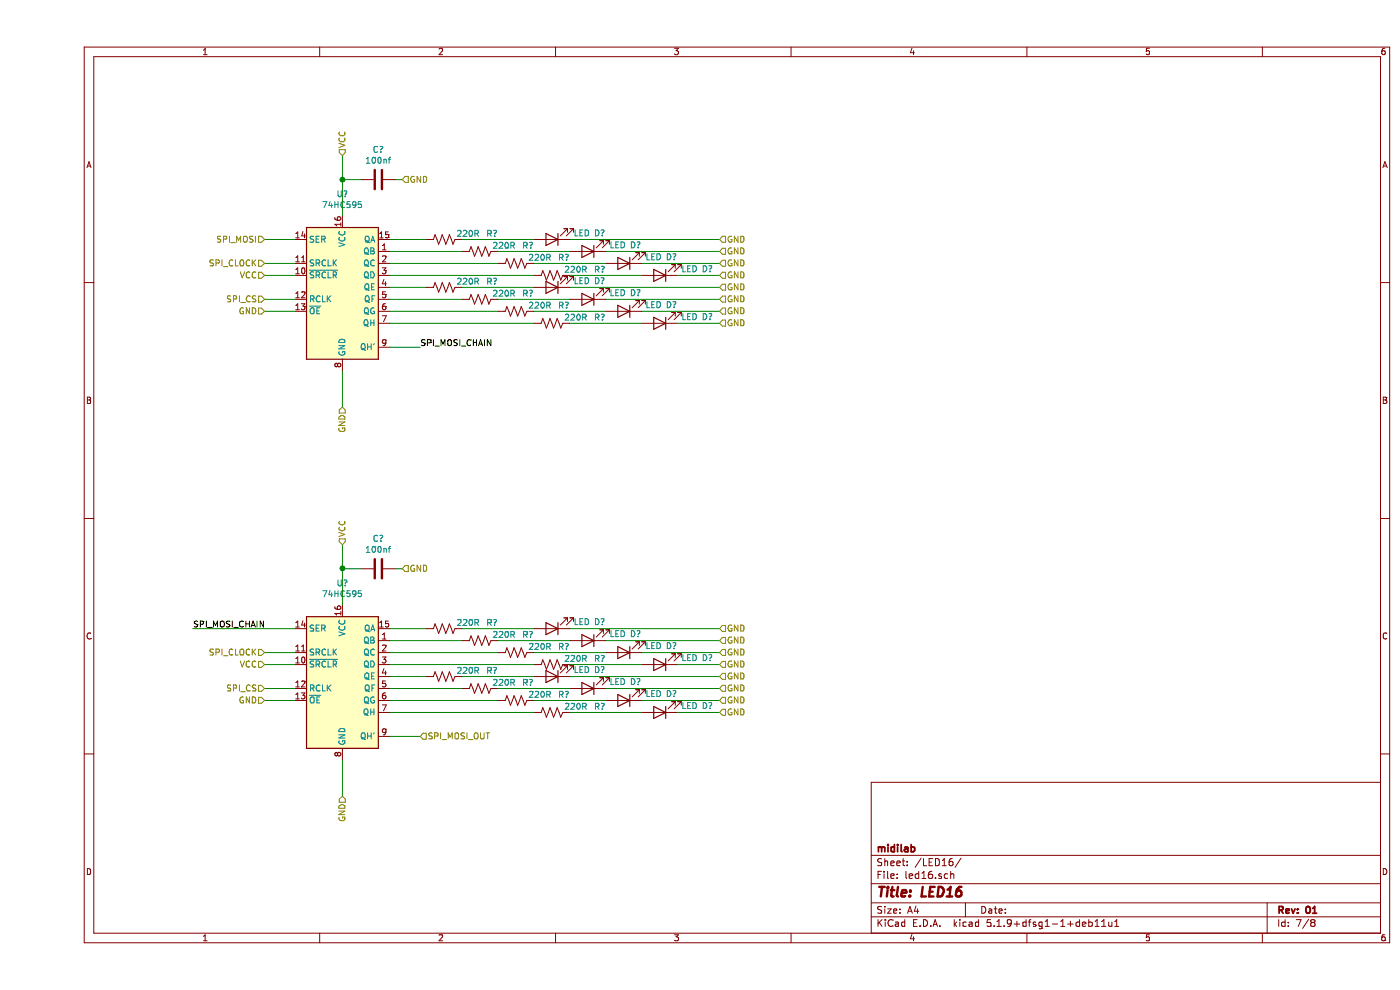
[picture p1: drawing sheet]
EESchema Schematic File Version 4
EELAYER 30 0
EELAYER END
$Descr A4 11693 8268
encoding utf-8
Sheet 7 8
Title "LED16"
Date ""
Rev "01"
Comp "midilab"
Comment1 ""
Comment2 ""
Comment3 ""
Comment4 ""
$EndDescr
$Comp
L 74xx:74HC595 U?
U 1 1
P 2550 2400
AR Path="/63DB86A0/63E276D0" Ref="U?"  Part="1" 
AR Path="/63E203A7/63E276D0" Ref="U?"  Part="1" 
F 0 "U?" H 2550 3181 50  0000 C CNN
F 1 "74HC595" H 2550 3090 50  0000 C CNN
F 2 "" H 2550 2400 50  0001 C CNN
F 3 "http://www.ti.com/lit/ds/symlink/sn74hc595.pdf" H 2550 2400 50  0001 C CNN
	1    2550 2400
	1    0    0    -1  
$EndComp
Text HLabel 3050 1500 2    50   Input ~ 0
GND
Text HLabel 2550 1300 1    50   Input ~ 0
VCC
$Comp
L Device:C C?
U 1 1
P 2850 1500
AR Path="/63DB69CB/63E276D8" Ref="C?"  Part="1" 
AR Path="/63DB86A0/63E276D8" Ref="C?"  Part="1" 
AR Path="/63E203A7/63E276D8" Ref="C?"  Part="1" 
F 0 "C?" V 2598 1500 50  0000 C CNN
F 1 "100nf" V 2689 1500 50  0000 C CNN
F 2 "" H 2888 1350 50  0001 C CNN
F 3 "~" H 2850 1500 50  0001 C CNN
	1    2850 1500
	0    1    1    0   
$EndComp
Wire Wire Line
	3050 1500 3000 1500
Wire Wire Line
	2700 1500 2550 1500
Connection ~ 2550 1500
Wire Wire Line
	2550 1500 2550 1300
Wire Wire Line
	2550 1500 2550 1800
Text HLabel 2550 3400 3    50   Input ~ 0
GND
Wire Wire Line
	2550 3400 2550 3100
Text HLabel 1900 2600 0    50   Input ~ 0
GND
Text HLabel 1900 2500 0    50   Input ~ 0
SPI_CS
Text HLabel 1900 2200 0    50   Input ~ 0
SPI_CLOCK
Wire Wire Line
	2150 2600 1900 2600
Wire Wire Line
	1900 2200 2150 2200
Wire Wire Line
	1900 2500 2150 2500
Text HLabel 1900 2300 0    50   Input ~ 0
VCC
Wire Wire Line
	1900 2300 2150 2300
Text HLabel 1900 2000 0    50   Input ~ 0
SPI_MOSI
Wire Wire Line
	1900 2000 2150 2000
Wire Wire Line
	2950 2900 3200 2900
$Comp
L Device:R_US R?
U 1 1
P 4000 2200
AR Path="/63DA3C68/63E276F1" Ref="R?"  Part="1" 
AR Path="/63DB86A0/63E276F1" Ref="R?"  Part="1" 
AR Path="/63E203A7/63E276F1" Ref="R?"  Part="1" 
F 0 "R?" V 3950 2600 50  0000 C CNN
F 1 "220R" V 3950 2400 50  0000 C CNN
F 2 "" V 4040 2190 50  0001 C CNN
F 3 "~" H 4000 2200 50  0001 C CNN
	1    4000 2200
	0    1    1    0   
$EndComp
$Comp
L Device:R_US R?
U 1 1
P 4300 2300
AR Path="/63DA3C68/63E276F7" Ref="R?"  Part="1" 
AR Path="/63DB86A0/63E276F7" Ref="R?"  Part="1" 
AR Path="/63E203A7/63E276F7" Ref="R?"  Part="1" 
F 0 "R?" V 4250 2700 50  0000 C CNN
F 1 "220R" V 4250 2500 50  0000 C CNN
F 2 "" V 4340 2290 50  0001 C CNN
F 3 "~" H 4300 2300 50  0001 C CNN
	1    4300 2300
	0    1    1    0   
$EndComp
$Comp
L Device:R_US R?
U 1 1
P 3400 2400
AR Path="/63DA3C68/63E276FD" Ref="R?"  Part="1" 
AR Path="/63DB86A0/63E276FD" Ref="R?"  Part="1" 
AR Path="/63E203A7/63E276FD" Ref="R?"  Part="1" 
F 0 "R?" V 3350 2800 50  0000 C CNN
F 1 "220R" V 3350 2600 50  0000 C CNN
F 2 "" V 3440 2390 50  0001 C CNN
F 3 "~" H 3400 2400 50  0001 C CNN
	1    3400 2400
	0    1    1    0   
$EndComp
$Comp
L Device:R_US R?
U 1 1
P 3700 2500
AR Path="/63DA3C68/63E27703" Ref="R?"  Part="1" 
AR Path="/63DB86A0/63E27703" Ref="R?"  Part="1" 
AR Path="/63E203A7/63E27703" Ref="R?"  Part="1" 
F 0 "R?" V 3650 2900 50  0000 C CNN
F 1 "220R" V 3650 2700 50  0000 C CNN
F 2 "" V 3740 2490 50  0001 C CNN
F 3 "~" H 3700 2500 50  0001 C CNN
	1    3700 2500
	0    1    1    0   
$EndComp
$Comp
L Device:R_US R?
U 1 1
P 4000 2600
AR Path="/63DA3C68/63E27709" Ref="R?"  Part="1" 
AR Path="/63DB86A0/63E27709" Ref="R?"  Part="1" 
AR Path="/63E203A7/63E27709" Ref="R?"  Part="1" 
F 0 "R?" V 3950 3000 50  0000 C CNN
F 1 "220R" V 3950 2800 50  0000 C CNN
F 2 "" V 4040 2590 50  0001 C CNN
F 3 "~" H 4000 2600 50  0001 C CNN
	1    4000 2600
	0    1    1    0   
$EndComp
$Comp
L Device:R_US R?
U 1 1
P 4300 2700
AR Path="/63DA3C68/63E2770F" Ref="R?"  Part="1" 
AR Path="/63DB86A0/63E2770F" Ref="R?"  Part="1" 
AR Path="/63E203A7/63E2770F" Ref="R?"  Part="1" 
F 0 "R?" V 4250 3100 50  0000 C CNN
F 1 "220R" V 4250 2900 50  0000 C CNN
F 2 "" V 4340 2690 50  0001 C CNN
F 3 "~" H 4300 2700 50  0001 C CNN
	1    4300 2700
	0    1    1    0   
$EndComp
$Comp
L Device:LED D?
U 1 1
P 4300 2000
AR Path="/63DB86A0/63E27715" Ref="D?"  Part="1" 
AR Path="/63E203A7/63E27715" Ref="D?"  Part="1" 
F 0 "D?" H 3900 1950 50  0000 C CNN
F 1 "LED" H 4050 1950 50  0000 C CNN
F 2 "" H 4300 2000 50  0001 C CNN
F 3 "~" H 4300 2000 50  0001 C CNN
	1    4300 2000
	-1   0    0    1   
$EndComp
$Comp
L Device:LED D?
U 1 1
P 4600 2100
AR Path="/63DB86A0/63E2771B" Ref="D?"  Part="1" 
AR Path="/63E203A7/63E2771B" Ref="D?"  Part="1" 
F 0 "D?" H 4200 2050 50  0000 C CNN
F 1 "LED" H 4350 2050 50  0000 C CNN
F 2 "" H 4600 2100 50  0001 C CNN
F 3 "~" H 4600 2100 50  0001 C CNN
	1    4600 2100
	-1   0    0    1   
$EndComp
$Comp
L Device:LED D?
U 1 1
P 4900 2200
AR Path="/63DB86A0/63E27721" Ref="D?"  Part="1" 
AR Path="/63E203A7/63E27721" Ref="D?"  Part="1" 
F 0 "D?" H 4500 2150 50  0000 C CNN
F 1 "LED" H 4650 2150 50  0000 C CNN
F 2 "" H 4900 2200 50  0001 C CNN
F 3 "~" H 4900 2200 50  0001 C CNN
	1    4900 2200
	-1   0    0    1   
$EndComp
$Comp
L Device:LED D?
U 1 1
P 5200 2300
AR Path="/63DB86A0/63E27727" Ref="D?"  Part="1" 
AR Path="/63E203A7/63E27727" Ref="D?"  Part="1" 
F 0 "D?" H 4800 2250 50  0000 C CNN
F 1 "LED" H 4950 2250 50  0000 C CNN
F 2 "" H 5200 2300 50  0001 C CNN
F 3 "~" H 5200 2300 50  0001 C CNN
	1    5200 2300
	-1   0    0    1   
$EndComp
$Comp
L Device:LED D?
U 1 1
P 4300 2400
AR Path="/63DB86A0/63E2772D" Ref="D?"  Part="1" 
AR Path="/63E203A7/63E2772D" Ref="D?"  Part="1" 
F 0 "D?" H 3900 2350 50  0000 C CNN
F 1 "LED" H 4050 2350 50  0000 C CNN
F 2 "" H 4300 2400 50  0001 C CNN
F 3 "~" H 4300 2400 50  0001 C CNN
	1    4300 2400
	-1   0    0    1   
$EndComp
$Comp
L Device:LED D?
U 1 1
P 4600 2500
AR Path="/63DB86A0/63E27733" Ref="D?"  Part="1" 
AR Path="/63E203A7/63E27733" Ref="D?"  Part="1" 
F 0 "D?" H 4200 2450 50  0000 C CNN
F 1 "LED" H 4350 2450 50  0000 C CNN
F 2 "" H 4600 2500 50  0001 C CNN
F 3 "~" H 4600 2500 50  0001 C CNN
	1    4600 2500
	-1   0    0    1   
$EndComp
$Comp
L Device:LED D?
U 1 1
P 4900 2600
AR Path="/63DB86A0/63E27739" Ref="D?"  Part="1" 
AR Path="/63E203A7/63E27739" Ref="D?"  Part="1" 
F 0 "D?" H 4500 2550 50  0000 C CNN
F 1 "LED" H 4650 2550 50  0000 C CNN
F 2 "" H 4900 2600 50  0001 C CNN
F 3 "~" H 4900 2600 50  0001 C CNN
	1    4900 2600
	-1   0    0    1   
$EndComp
$Comp
L Device:LED D?
U 1 1
P 5200 2700
AR Path="/63DB86A0/63E2773F" Ref="D?"  Part="1" 
AR Path="/63E203A7/63E2773F" Ref="D?"  Part="1" 
F 0 "D?" H 4800 2650 50  0000 C CNN
F 1 "LED" H 4950 2650 50  0000 C CNN
F 2 "" H 5200 2700 50  0001 C CNN
F 3 "~" H 5200 2700 50  0001 C CNN
	1    5200 2700
	-1   0    0    1   
$EndComp
Wire Wire Line
	2950 2000 3250 2000
Wire Wire Line
	2950 2100 3550 2100
Wire Wire Line
	2950 2200 3850 2200
Wire Wire Line
	2950 2300 4150 2300
Wire Wire Line
	2950 2400 3250 2400
Wire Wire Line
	2950 2500 3550 2500
Wire Wire Line
	2950 2600 3850 2600
Wire Wire Line
	2950 2700 4150 2700
Wire Wire Line
	3550 2400 4150 2400
Wire Wire Line
	3850 2500 4450 2500
Wire Wire Line
	4150 2600 4750 2600
Wire Wire Line
	4450 2700 5050 2700
Wire Wire Line
	3550 2000 4150 2000
Wire Wire Line
	3850 2100 4450 2100
Wire Wire Line
	4150 2200 4750 2200
Wire Wire Line
	4450 2300 5050 2300
Text HLabel 5700 2300 2    50   Input ~ 0
GND
Text HLabel 5700 2400 2    50   Input ~ 0
GND
Text HLabel 5700 2500 2    50   Input ~ 0
GND
Text HLabel 5700 2600 2    50   Input ~ 0
GND
Text HLabel 5700 2700 2    50   Input ~ 0
GND
Text HLabel 5700 2200 2    50   Input ~ 0
GND
Text HLabel 5700 2100 2    50   Input ~ 0
GND
Text HLabel 5700 2000 2    50   Input ~ 0
GND
Wire Wire Line
	4450 2000 5700 2000
Wire Wire Line
	4750 2100 5700 2100
Wire Wire Line
	5050 2200 5700 2200
Wire Wire Line
	5350 2300 5700 2300
Wire Wire Line
	4450 2400 5700 2400
Wire Wire Line
	4750 2500 5700 2500
Wire Wire Line
	5050 2600 5700 2600
Wire Wire Line
	5350 2700 5700 2700
$Comp
L Device:R_US R?
U 1 1
P 3700 2100
AR Path="/63DA3C68/63E27765" Ref="R?"  Part="1" 
AR Path="/63DB86A0/63E27765" Ref="R?"  Part="1" 
AR Path="/63E203A7/63E27765" Ref="R?"  Part="1" 
F 0 "R?" V 3650 2500 50  0000 C CNN
F 1 "220R" V 3650 2300 50  0000 C CNN
F 2 "" V 3740 2090 50  0001 C CNN
F 3 "~" H 3700 2100 50  0001 C CNN
	1    3700 2100
	0    1    1    0   
$EndComp
$Comp
L Device:R_US R?
U 1 1
P 3400 2000
AR Path="/63DA3C68/63E2776B" Ref="R?"  Part="1" 
AR Path="/63DB86A0/63E2776B" Ref="R?"  Part="1" 
AR Path="/63E203A7/63E2776B" Ref="R?"  Part="1" 
F 0 "R?" V 3350 2400 50  0000 C CNN
F 1 "220R" V 3350 2200 50  0000 C CNN
F 2 "" V 3440 1990 50  0001 C CNN
F 3 "~" H 3400 2000 50  0001 C CNN
	1    3400 2000
	0    1    1    0   
$EndComp
$Comp
L 74xx:74HC595 U?
U 1 1
P 2550 5650
AR Path="/63DB86A0/63E31ADE" Ref="U?"  Part="1" 
AR Path="/63E203A7/63E31ADE" Ref="U?"  Part="1" 
F 0 "U?" H 2550 6431 50  0000 C CNN
F 1 "74HC595" H 2550 6340 50  0000 C CNN
F 2 "" H 2550 5650 50  0001 C CNN
F 3 "http://www.ti.com/lit/ds/symlink/sn74hc595.pdf" H 2550 5650 50  0001 C CNN
	1    2550 5650
	1    0    0    -1  
$EndComp
Text HLabel 3050 4750 2    50   Input ~ 0
GND
Text HLabel 2550 4550 1    50   Input ~ 0
VCC
$Comp
L Device:C C?
U 1 1
P 2850 4750
AR Path="/63DB69CB/63E31AE6" Ref="C?"  Part="1" 
AR Path="/63DB86A0/63E31AE6" Ref="C?"  Part="1" 
AR Path="/63E203A7/63E31AE6" Ref="C?"  Part="1" 
F 0 "C?" V 2598 4750 50  0000 C CNN
F 1 "100nf" V 2689 4750 50  0000 C CNN
F 2 "" H 2888 4600 50  0001 C CNN
F 3 "~" H 2850 4750 50  0001 C CNN
	1    2850 4750
	0    1    1    0   
$EndComp
Wire Wire Line
	3050 4750 3000 4750
Wire Wire Line
	2700 4750 2550 4750
Connection ~ 2550 4750
Wire Wire Line
	2550 4750 2550 4550
Wire Wire Line
	2550 4750 2550 5050
Text HLabel 2550 6650 3    50   Input ~ 0
GND
Wire Wire Line
	2550 6650 2550 6350
Text HLabel 1900 5850 0    50   Input ~ 0
GND
Text HLabel 1900 5750 0    50   Input ~ 0
SPI_CS
Text HLabel 1900 5450 0    50   Input ~ 0
SPI_CLOCK
Wire Wire Line
	2150 5850 1900 5850
Wire Wire Line
	1900 5450 2150 5450
Wire Wire Line
	1900 5750 2150 5750
Text HLabel 1900 5550 0    50   Input ~ 0
VCC
Wire Wire Line
	1900 5550 2150 5550
Text HLabel 3200 6150 2    50   Input ~ 0
SPI_MOSI_OUT
Wire Wire Line
	2950 6150 3200 6150
$Comp
L Device:R_US R?
U 1 1
P 4000 5450
AR Path="/63DA3C68/63E31AFF" Ref="R?"  Part="1" 
AR Path="/63DB86A0/63E31AFF" Ref="R?"  Part="1" 
AR Path="/63E203A7/63E31AFF" Ref="R?"  Part="1" 
F 0 "R?" V 3950 5850 50  0000 C CNN
F 1 "220R" V 3950 5650 50  0000 C CNN
F 2 "" V 4040 5440 50  0001 C CNN
F 3 "~" H 4000 5450 50  0001 C CNN
	1    4000 5450
	0    1    1    0   
$EndComp
$Comp
L Device:R_US R?
U 1 1
P 4300 5550
AR Path="/63DA3C68/63E31B05" Ref="R?"  Part="1" 
AR Path="/63DB86A0/63E31B05" Ref="R?"  Part="1" 
AR Path="/63E203A7/63E31B05" Ref="R?"  Part="1" 
F 0 "R?" V 4250 5950 50  0000 C CNN
F 1 "220R" V 4250 5750 50  0000 C CNN
F 2 "" V 4340 5540 50  0001 C CNN
F 3 "~" H 4300 5550 50  0001 C CNN
	1    4300 5550
	0    1    1    0   
$EndComp
$Comp
L Device:R_US R?
U 1 1
P 3400 5650
AR Path="/63DA3C68/63E31B0B" Ref="R?"  Part="1" 
AR Path="/63DB86A0/63E31B0B" Ref="R?"  Part="1" 
AR Path="/63E203A7/63E31B0B" Ref="R?"  Part="1" 
F 0 "R?" V 3350 6050 50  0000 C CNN
F 1 "220R" V 3350 5850 50  0000 C CNN
F 2 "" V 3440 5640 50  0001 C CNN
F 3 "~" H 3400 5650 50  0001 C CNN
	1    3400 5650
	0    1    1    0   
$EndComp
$Comp
L Device:R_US R?
U 1 1
P 3700 5750
AR Path="/63DA3C68/63E31B11" Ref="R?"  Part="1" 
AR Path="/63DB86A0/63E31B11" Ref="R?"  Part="1" 
AR Path="/63E203A7/63E31B11" Ref="R?"  Part="1" 
F 0 "R?" V 3650 6150 50  0000 C CNN
F 1 "220R" V 3650 5950 50  0000 C CNN
F 2 "" V 3740 5740 50  0001 C CNN
F 3 "~" H 3700 5750 50  0001 C CNN
	1    3700 5750
	0    1    1    0   
$EndComp
$Comp
L Device:R_US R?
U 1 1
P 4000 5850
AR Path="/63DA3C68/63E31B17" Ref="R?"  Part="1" 
AR Path="/63DB86A0/63E31B17" Ref="R?"  Part="1" 
AR Path="/63E203A7/63E31B17" Ref="R?"  Part="1" 
F 0 "R?" V 3950 6250 50  0000 C CNN
F 1 "220R" V 3950 6050 50  0000 C CNN
F 2 "" V 4040 5840 50  0001 C CNN
F 3 "~" H 4000 5850 50  0001 C CNN
	1    4000 5850
	0    1    1    0   
$EndComp
$Comp
L Device:R_US R?
U 1 1
P 4300 5950
AR Path="/63DA3C68/63E31B1D" Ref="R?"  Part="1" 
AR Path="/63DB86A0/63E31B1D" Ref="R?"  Part="1" 
AR Path="/63E203A7/63E31B1D" Ref="R?"  Part="1" 
F 0 "R?" V 4250 6350 50  0000 C CNN
F 1 "220R" V 4250 6150 50  0000 C CNN
F 2 "" V 4340 5940 50  0001 C CNN
F 3 "~" H 4300 5950 50  0001 C CNN
	1    4300 5950
	0    1    1    0   
$EndComp
$Comp
L Device:LED D?
U 1 1
P 4300 5250
AR Path="/63DB86A0/63E31B23" Ref="D?"  Part="1" 
AR Path="/63E203A7/63E31B23" Ref="D?"  Part="1" 
F 0 "D?" H 3900 5200 50  0000 C CNN
F 1 "LED" H 4050 5200 50  0000 C CNN
F 2 "" H 4300 5250 50  0001 C CNN
F 3 "~" H 4300 5250 50  0001 C CNN
	1    4300 5250
	-1   0    0    1   
$EndComp
$Comp
L Device:LED D?
U 1 1
P 4600 5350
AR Path="/63DB86A0/63E31B29" Ref="D?"  Part="1" 
AR Path="/63E203A7/63E31B29" Ref="D?"  Part="1" 
F 0 "D?" H 4200 5300 50  0000 C CNN
F 1 "LED" H 4350 5300 50  0000 C CNN
F 2 "" H 4600 5350 50  0001 C CNN
F 3 "~" H 4600 5350 50  0001 C CNN
	1    4600 5350
	-1   0    0    1   
$EndComp
$Comp
L Device:LED D?
U 1 1
P 4900 5450
AR Path="/63DB86A0/63E31B2F" Ref="D?"  Part="1" 
AR Path="/63E203A7/63E31B2F" Ref="D?"  Part="1" 
F 0 "D?" H 4500 5400 50  0000 C CNN
F 1 "LED" H 4650 5400 50  0000 C CNN
F 2 "" H 4900 5450 50  0001 C CNN
F 3 "~" H 4900 5450 50  0001 C CNN
	1    4900 5450
	-1   0    0    1   
$EndComp
$Comp
L Device:LED D?
U 1 1
P 5200 5550
AR Path="/63DB86A0/63E31B35" Ref="D?"  Part="1" 
AR Path="/63E203A7/63E31B35" Ref="D?"  Part="1" 
F 0 "D?" H 4800 5500 50  0000 C CNN
F 1 "LED" H 4950 5500 50  0000 C CNN
F 2 "" H 5200 5550 50  0001 C CNN
F 3 "~" H 5200 5550 50  0001 C CNN
	1    5200 5550
	-1   0    0    1   
$EndComp
$Comp
L Device:LED D?
U 1 1
P 4300 5650
AR Path="/63DB86A0/63E31B3B" Ref="D?"  Part="1" 
AR Path="/63E203A7/63E31B3B" Ref="D?"  Part="1" 
F 0 "D?" H 3900 5600 50  0000 C CNN
F 1 "LED" H 4050 5600 50  0000 C CNN
F 2 "" H 4300 5650 50  0001 C CNN
F 3 "~" H 4300 5650 50  0001 C CNN
	1    4300 5650
	-1   0    0    1   
$EndComp
$Comp
L Device:LED D?
U 1 1
P 4600 5750
AR Path="/63DB86A0/63E31B41" Ref="D?"  Part="1" 
AR Path="/63E203A7/63E31B41" Ref="D?"  Part="1" 
F 0 "D?" H 4200 5700 50  0000 C CNN
F 1 "LED" H 4350 5700 50  0000 C CNN
F 2 "" H 4600 5750 50  0001 C CNN
F 3 "~" H 4600 5750 50  0001 C CNN
	1    4600 5750
	-1   0    0    1   
$EndComp
$Comp
L Device:LED D?
U 1 1
P 4900 5850
AR Path="/63DB86A0/63E31B47" Ref="D?"  Part="1" 
AR Path="/63E203A7/63E31B47" Ref="D?"  Part="1" 
F 0 "D?" H 4500 5800 50  0000 C CNN
F 1 "LED" H 4650 5800 50  0000 C CNN
F 2 "" H 4900 5850 50  0001 C CNN
F 3 "~" H 4900 5850 50  0001 C CNN
	1    4900 5850
	-1   0    0    1   
$EndComp
$Comp
L Device:LED D?
U 1 1
P 5200 5950
AR Path="/63DB86A0/63E31B4D" Ref="D?"  Part="1" 
AR Path="/63E203A7/63E31B4D" Ref="D?"  Part="1" 
F 0 "D?" H 4800 5900 50  0000 C CNN
F 1 "LED" H 4950 5900 50  0000 C CNN
F 2 "" H 5200 5950 50  0001 C CNN
F 3 "~" H 5200 5950 50  0001 C CNN
	1    5200 5950
	-1   0    0    1   
$EndComp
Wire Wire Line
	2950 5250 3250 5250
Wire Wire Line
	2950 5350 3550 5350
Wire Wire Line
	2950 5450 3850 5450
Wire Wire Line
	2950 5550 4150 5550
Wire Wire Line
	2950 5650 3250 5650
Wire Wire Line
	2950 5750 3550 5750
Wire Wire Line
	2950 5850 3850 5850
Wire Wire Line
	2950 5950 4150 5950
Wire Wire Line
	3550 5650 4150 5650
Wire Wire Line
	3850 5750 4450 5750
Wire Wire Line
	4150 5850 4750 5850
Wire Wire Line
	4450 5950 5050 5950
Wire Wire Line
	3550 5250 4150 5250
Wire Wire Line
	3850 5350 4450 5350
Wire Wire Line
	4150 5450 4750 5450
Wire Wire Line
	4450 5550 5050 5550
Text HLabel 5700 5550 2    50   Input ~ 0
GND
Text HLabel 5700 5650 2    50   Input ~ 0
GND
Text HLabel 5700 5750 2    50   Input ~ 0
GND
Text HLabel 5700 5850 2    50   Input ~ 0
GND
Text HLabel 5700 5950 2    50   Input ~ 0
GND
Text HLabel 5700 5450 2    50   Input ~ 0
GND
Text HLabel 5700 5350 2    50   Input ~ 0
GND
Text HLabel 5700 5250 2    50   Input ~ 0
GND
Wire Wire Line
	4450 5250 5700 5250
Wire Wire Line
	4750 5350 5700 5350
Wire Wire Line
	5050 5450 5700 5450
Wire Wire Line
	5350 5550 5700 5550
Wire Wire Line
	4450 5650 5700 5650
Wire Wire Line
	4750 5750 5700 5750
Wire Wire Line
	5050 5850 5700 5850
Wire Wire Line
	5350 5950 5700 5950
$Comp
L Device:R_US R?
U 1 1
P 3700 5350
AR Path="/63DA3C68/63E31B73" Ref="R?"  Part="1" 
AR Path="/63DB86A0/63E31B73" Ref="R?"  Part="1" 
AR Path="/63E203A7/63E31B73" Ref="R?"  Part="1" 
F 0 "R?" V 3650 5750 50  0000 C CNN
F 1 "220R" V 3650 5550 50  0000 C CNN
F 2 "" V 3740 5340 50  0001 C CNN
F 3 "~" H 3700 5350 50  0001 C CNN
	1    3700 5350
	0    1    1    0   
$EndComp
$Comp
L Device:R_US R?
U 1 1
P 3400 5250
AR Path="/63DA3C68/63E31B79" Ref="R?"  Part="1" 
AR Path="/63DB86A0/63E31B79" Ref="R?"  Part="1" 
AR Path="/63E203A7/63E31B79" Ref="R?"  Part="1" 
F 0 "R?" V 3350 5650 50  0000 C CNN
F 1 "220R" V 3350 5450 50  0000 C CNN
F 2 "" V 3440 5240 50  0001 C CNN
F 3 "~" H 3400 5250 50  0001 C CNN
	1    3400 5250
	0    1    1    0   
$EndComp
Text Label 3200 2900 0    50   ~ 0
SPI_MOSI_CHAIN
Text Label 1300 5250 0    50   ~ 0
SPI_MOSI_CHAIN
Wire Wire Line
	1300 5250 2150 5250
$EndSCHEMATC
